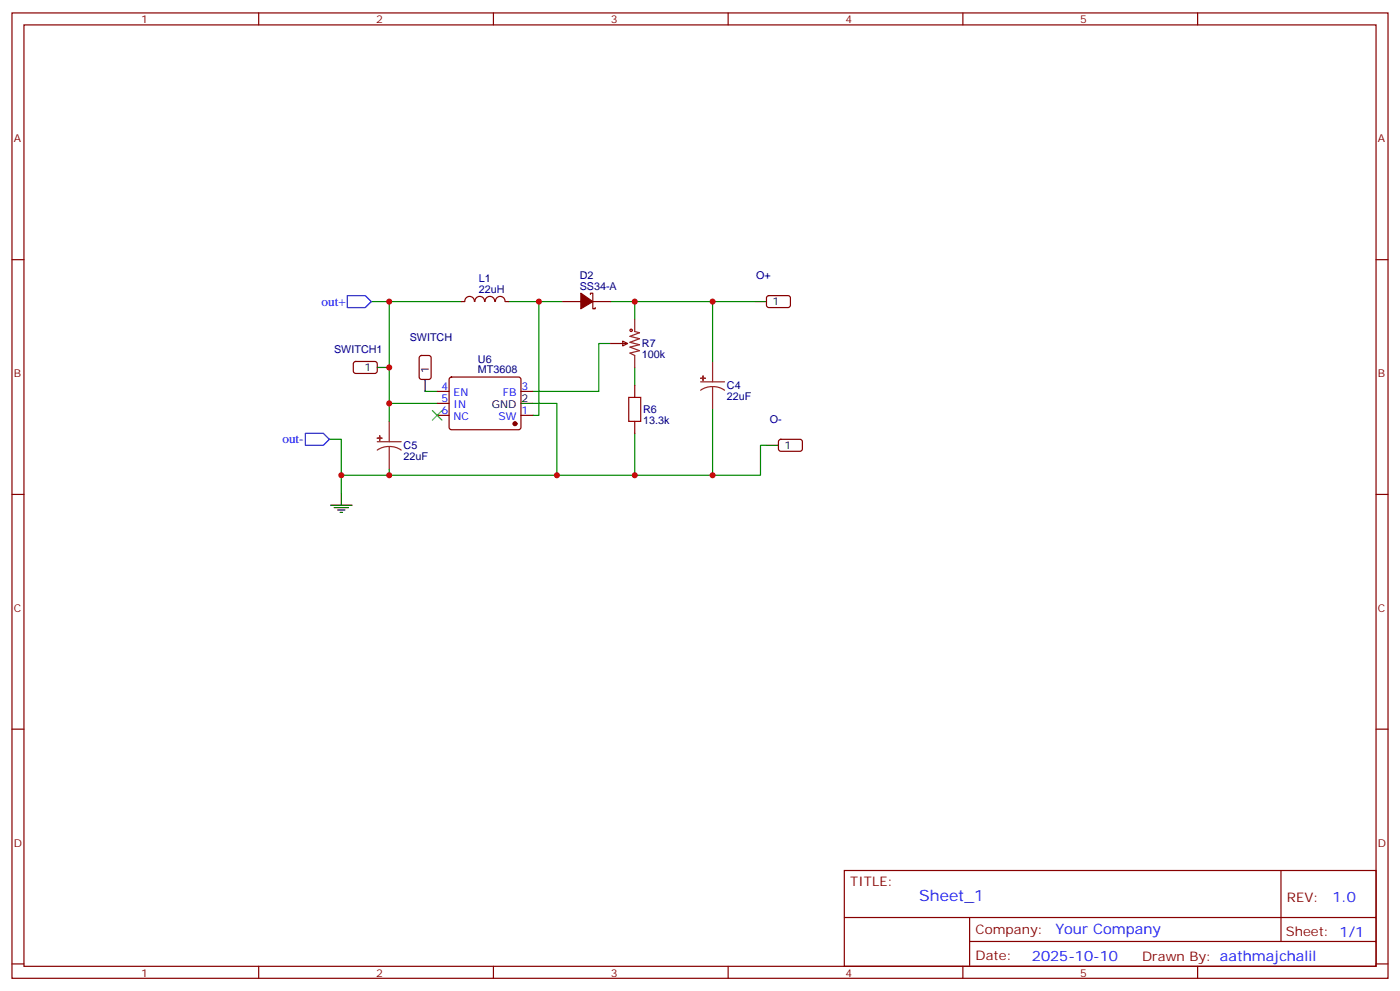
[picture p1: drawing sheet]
<svg xmlns="http://www.w3.org/2000/svg" width="412mm" height="292mm" viewBox="0 0 412 292" stroke-linecap="round" stroke-linejoin="round" font-family="sans-serif">
<g fill="none" stroke="#870000" stroke-width=".35">
<path d="M3.5 3.8h405.4v284.3h-405.4zM7.1 7.3h398.2v277.3h-398.2zM76.2 3.8v3.5M145.3 3.8v3.5M214.5 3.8v3.5M283.6 3.8v3.5M352.8 3.8v3.5M3.5 76.5h3.6M405.3 76.5h3.6M139.7 88.8a1.41 1.41 0 0 0-1.4-1.5 1.41 1.41 0 0 0-1.4 1.5h-1.1M139.9 88.8a1.41 1.41 0 0 1 1.4-1.5 1.41 1.41 0 0 1 1.4 1.5M142.9 88.8a1.41 1.41 0 0 1 1.4-1.5 1.41 1.41 0 0 1 1.4 1.5"/>
<path d="M145.9 88.8a1.41 1.41 0 0 1 1.5-1.5 1.41 1.41 0 0 1 1.4 1.5M148.9 88.8h1M165.8 88.8h5.3M173.9 86.7v-.3h.7v4.5h.7v-.3M174.6 88.8h5.3M226 87.3l.5-.2h5.9l.4 .7v2.4l-.7 .4-5.9-.1-.4-.6v-2.1zM104.3 106.7l.5-.2h5.9l.4 .7v2.4l-.7 .4-5.9-.1-.4-.6v-2.1zM123.7 104.9l.5-.2h2.1l.6 .4 .1 6-.5 .6-2.3 .1-.7-.5v-5.9zM128.8 115.3h3.5M128.8 118.8h3.5M132.5 111.3l.5-.2h19.8l.5 .2 .2 .5-.1 14.3-.6 .5-20.1-.1-.4-.6v-14.1zM153.5 115.3h3.5"/>
<path d="M179.9 101.2h5M183.4 100.5l1.5 .7-1.5 .7zM187 113.5v3.6M128.8 122.3h3.5M153.5 122.3h3.5M187 124.1v3.5M229.5 129.6l.5-.2 5.9 .1 .5 .6-.1 2.4-.6 .4h-6l-.4-.7v-2.1zM3.5 145.6h3.6M405.3 145.6h3.6M3.5 214.8h3.6M405.3 214.8h3.6M248.7 256.4h156.6v28.2h-156.6z"/>
<path d="M377.3 256.4v20.9M248.7 270.2h156.5M285.6 277.3h119.6M285.6 270.2v14.2M3.5 283.9h3.6M76.2 284.6v3.5M145.3 284.6v3.5M214.5 284.6v3.5M283.6 284.6v3.5M352.8 284.6v3.5M405.3 283.9h3.6"/>
</g>
<path d="M187 94.1v3.5l1.4 .4-2.8 1.1 2.8 .7-2.8 1 2.8 .7-2.8 .7 2.8 1.1-2.8 .7 1.4 .7v3.5M206.4 112.5h7M209.9 113.9l1.9 .2 1.6 .8M209.9 113.9l-1.8 .2-1.7 .8M209.9 106.5v6M209.9 113.9v6.7M111.1 130.1h7.1M114.7 131.5l1.8 .3 1.7 .8M114.7 131.5l-1.9 .3-1.7 .8M114.7 124.1v6M114.7 131.5v6.7" fill="none" stroke="#8c2424" stroke-width=".35"/>
<g fill="#8c2424" stroke="#8c2424" stroke-width=".35">
<path d="M206.4 111.4h1.4z"/>
<path d="M207.1 110.7v1.4z"/>
<path d="M111.1 129l1.4 .1z"/>
<path d="M111.8 128.3l.1 1.5z"/>
</g>
<path d="M222.2 88.8h3.6M111.1 108.2h3.6M125.2 111.8v3.5M153.5 118.8h3.5M225.8 131.2h3.5M97.4 148.8h6.3M98.4 149.5h4.3M99.5 150.2h2.1M100.2 150.9h.7M100.5 145.3v3.5" fill="none" stroke="#000" stroke-width=".35"/>
<g fill="none" stroke="#008700" stroke-width=".35">
<path d="M109.4 88.8h26.4M114.7 88.8v35.3M149.9 88.8h15.9M158.7 88.8v33.5h-1.7M179.9 88.8h42.3M187 88.8v5.3M209.9 88.8v17.7M114.7 118.8h14.1M125.2 115.3h3.6M157 118.8h7v21.2M179.9 101.2h-3.5v14.1h-19.4M187 108.2v5.3"/>
<path d="M97 129.4h3.5v15.9M114.7 138.2v1.8M187 127.6v12.4M209.9 120.6v19.4M225.8 131.2h-1.8v8.8h-123.5"/>
</g>
<g fill="#870000" stroke="#870000" stroke-width=".35">
<path d="M171.1 86.4l3.5 2.4-3.5 2.1z"/>
<circle cx="151.7" cy="124.8" r=".53"/>
</g>
<path d="M127.4 120.9l2.8 2.9M130.2 120.9l-2.8 2.9" fill="none" stroke="#3c3" stroke-width=".35"/>
<g fill="none" stroke="#a10000" stroke-width=".35">
<path d="M185.2 117.1h3.5v7h-3.5z"/>
<circle cx="185.9" cy="97.3" r=".35"/>
</g>
<path d="M102.3 87.1h5.3l1.8 1.7-1.8 1.8h-5.3zM90 127.6h5.2l1.8 1.8-1.8 1.8h-5.2z" fill="none" stroke="#00f" stroke-width=".35"/>
<g fill="#c00">
<circle cx="209.9" cy="88.8" r=".88"/>
<circle cx="187" cy="88.8" r=".88"/>
<circle cx="158.8" cy="88.8" r=".88"/>
<circle cx="114.7" cy="88.8" r=".88"/>
<circle cx="114.7" cy="108.2" r=".88"/>
<circle cx="114.7" cy="118.8" r=".88"/>
<circle cx="100.5" cy="140" r=".88"/>
<circle cx="114.7" cy="140" r=".88"/>
<circle cx="164" cy="140" r=".88"/>
<circle cx="187" cy="140" r=".88"/>
<circle cx="209.9" cy="140" r=".88"/>
</g>
<text font-size="4.6" fill="#00f" x="270.8" y="265.4">Sheet_1</text>
<g font-size="4.2" fill="#00f">
<text x="392.5" y="265.7">1.0</text>
<text x="310.9" y="275.2">Your Company</text>
<text x="304" y="283">2025-10-10</text>
</g>
<g font-size="3.9" fill="#00f">
<text x="94.7" y="90.1">out+</text>
<text x="83.2" y="130.6">out-</text>
</g>
<g font-size="3.9" fill="#800">
<text x="250.5" y="261">TITLE:</text>
<text x="379.1" y="265.7">REV:</text>
<text x="287.4" y="275.2">Company:</text>
<text x="378.7" y="275.8">Sheet: 1/1</text>
<text x="287.4" y="282.9">Date:</text>
<text x="336.4" y="282.9">Drawn By: aathmajchalil</text>
</g>
<g font-size="3.2" fill="#800">
<text x="41.6" y="6.8">1</text>
<text x="110.8" y="6.8">2</text>
<text x="179.9" y="6.8">3</text>
<text x="249.1" y="6.8">4</text>
<text x="318.2" y="6.8">5</text>
<text x="4.1" y="41.9">A</text>
<text x="405.9" y="41.9">A</text>
<text x="4.1" y="111.1">B</text>
<text x="405.9" y="111.1">B</text>
<text x="4.1" y="180.2">C</text>
<text x="405.9" y="180.2">C</text>
<text x="4.1" y="249.3">D</text>
<text x="405.9" y="249.3">D</text>
<text x="41.6" y="287.6">1</text>
<text x="110.8" y="287.6">2</text>
<text x="179.9" y="287.6">3</text>
<text x="249.1" y="287.6">4</text>
<text x="318.2" y="287.6">5</text>
</g>
<g font-size="3.2" fill="#000080">
<text x="141" y="83.1">L1</text>
<text x="170.8" y="82.1">D2</text>
<text x="222.7" y="82.3">O+</text>
<text x="141" y="86.2">22uH</text>
<text x="170.8" y="85.3">SS34-A</text>
<text x="120.7" y="100.5">SWITCH</text>
<text x="98.4" y="104.1">SWITCH1</text>
<text x="140.8" y="106.9">U6</text>
<text x="189.1" y="105.5">100k</text>
<text x="189.1" y="102.3">R7</text>
<text x="140.8" y="110">MT3608</text>
<text x="214.1" y="117.8">22uF</text>
<text x="214.1" y="114.7">C4</text>
<text x="189.4" y="124.9">13.3k</text>
<text x="189.4" y="121.7">R6</text>
<text x="226.8" y="124.6">O-</text>
<text x="118.9" y="135.5">22uF</text>
<text x="118.9" y="132.3">C5</text>
</g>
<g font-size="3.2">
<text x="227.5" y="89.9">1</text>
<text x="107.3" y="109.3">1</text>
<text x="126.3" y="110" transform="rotate(-90 126.3 110)">1</text>
<text x="153.6" y="118.5">2</text>
<text x="144.9" y="120.2">GND</text>
<text x="231.1" y="132.2">1</text>
</g>
<g font-size="3.2" fill="#00f">
<text x="130.1" y="114.9">4</text>
<text x="130.1" y="118.5">5</text>
<text x="133.6" y="116.7">EN</text>
<text x="148.2" y="116.7">FB</text>
<text x="153.6" y="114.9">3</text>
<text x="130.1" y="122">6</text>
<text x="133.6" y="120.2">IN</text>
<text x="133.6" y="123.8">NC</text>
<text x="146.8" y="123.8">SW</text>
<text x="153.6" y="122">1</text>
</g>
</svg>
